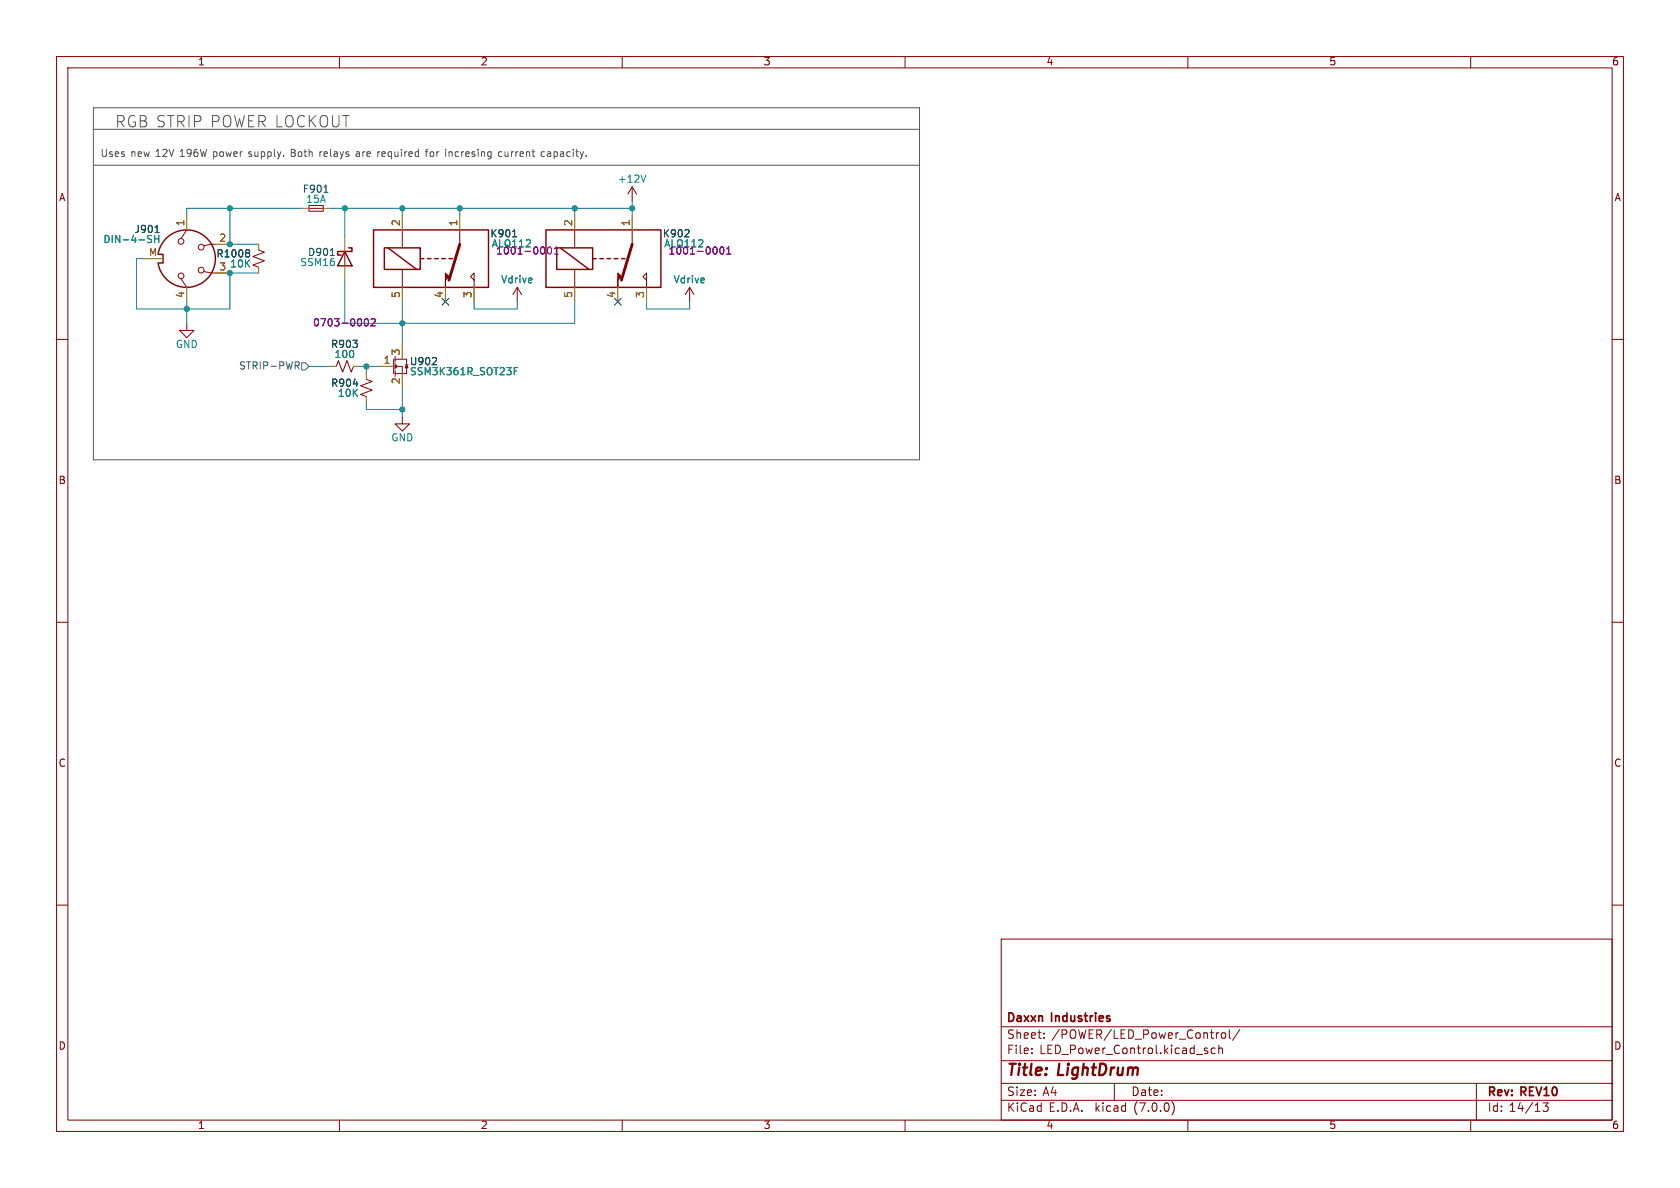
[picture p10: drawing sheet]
<svg xmlns="http://www.w3.org/2000/svg" width="297mm" height="210mm" viewBox="0 0 297 210" stroke-linecap="round" stroke-linejoin="round" font-family="sans-serif">
<g fill="none" stroke="#840000" stroke-width=".18">
<path d="M10 10h277v190h-277zM12 12h273v186h-273zM60 10v2M110 10v2M160 10v2M210 10v2M260 10v2M54.6 36.3h2.5v1h-2.5zM54.6 36.8h2.5M111.8 33l-.8 1.3M111.8 33v2.6M111.8 33l.7 1.3"/>
<path d="M10 60h2M32 49.3l1 1.5M33 57.2v1.2h1.3l-1.3 1.3-1.3-1.3h1.3M33 40.6l-1 1.6M36.1 48l1.2 .3h.8M38.1 43.2h-.8l-1.2 .2M45.7 44.2l1 .4-2 .7 2 .8-2 .8 1 .3M61 44.5v2.5M71.1 40.6v3.2M71.1 47.6v3.2M81.3 40.6v2.6M83.8 49.5l-.6-.6 .6-.6v2.5"/>
<path d="M91.4 50.8l-.7 1.3M91.4 50.8v2.5M91.4 50.8l.8 1.3M101.6 40.6v3.2M101.6 47.6v3.2M111.8 40.6v2.6M114.3 49.5l-.6-.6 .6-.6v2.5M121.9 50.8l-.7 1.3M121.9 50.8v2.5M121.9 50.8l.8 1.3M285 60h2M59.4 64.8l.4-1 .8 2 .7-2 .8 2 .4-1"/>
<path d="M64.8 67.1l1 .3-2 .8 2 .8-2 .7 1 .4M69.6 63.5v2.5M69.8 66h1.3M69.8 63.5h2.1v2.5h-.8M69.8 64.8h1.3v1.2M69.8 64.8l.3-.3v.5zM69.8 63v1M69.8 64.3v1M69.8 65.5v1M71.1 73.7v1.2h1.3l-1.3 1.3-1.3-1.3h1.3M71.6 64.5h.5M10 110h2"/>
<path d="M285 110h2M10 160h2M285 160h2M177 166h108v32h-108zM60 198v2M110 198v2M160 198v2M177 194.5h108M177 191.5h108M177 187.5h108M177 181.5h108M182.4 186.1v.2"/>
<path d="M182.4 185.3v.2M184.6 183.4v.2M184.6 182.6v.2M197 191.5v3M207.2 194.7a1.72 1.72 0 0 1 0 2.3M210 198v2M213.1 185.8h.4v.2l-.2 .3h-.3M213.1 185.3h.4M214.8 185.3h-.4l-.3 .2v.5l.2 .2h.5M215.3 182.6h.2M215.5 185.4l.2-.1h.3l.1 1M215.5 184.8v1.5"/>
<path d="M216 182.7l.2-.1 .4 .1 .1 .6-.2 .2-.3 .1-.2-.2zM217.3 182.1v1.2l.2 .3M219.2 182l-1.3 1.9M260 198v2M261 191.5v6.5M273.7 195l-.5 .5 .4 .2v.6l-.2 .2h-.4l-.2-.2"/>
<circle cx="32" cy="42.7" r=".51"/>
<circle cx="32" cy="48.8" r=".51"/>
<circle cx="35.6" cy="47.8" r=".51"/>
<circle cx="35.6" cy="43.7" r=".51"/>
</g>
<g fill="#fff" stroke="#fff" stroke-width=".18">
<path d="M66 40.6h20.4v10.2h-20.4z"/>
<path d="M96.5 40.6h20.3v10.2h-20.3z"/>
</g>
<g fill="none" stroke="#840000" stroke-width=".25">
<path d="M27.9 45a5.1 5.1 0 0 1 7.8-3.6 5.1 5.1 0 0 1 0 8.6 5.1 5.1 0 0 1-7.8-3.5M28.1 45h.7v1.5h-.7M61 44.5l1.2 2.5h-2.5zM61.6 43.8h.6v.7h-2.5v.6h.6M66 40.6h20.4v10.2h-20.4zM67.9 43.8h6.4v3.8h-6.4zM68.6 43.8l5.1 3.8M74.3 45.7h.6M75.6 45.7h.6M76.8 45.7h.7M78.1 45.7h.6M79.4 45.7h.6"/>
<path d="M96.5 40.6h20.3v10.2h-20.3zM98.4 43.8h6.4v3.8h-6.4zM99.1 43.8l5 3.8M104.8 45.7h.6M106 45.7h.7M107.3 45.7h.6M108.6 45.7h.6M109.9 45.7h.6"/>
</g>
<path d="M81.3 43.2l-1.9 6.3M111.8 43.2l-1.9 6.3" fill="none" stroke="#840000" stroke-width=".51"/>
<g fill="#840000" stroke="#840000" stroke-width=".18">
<path d="M78.7 48.3l.7 .6-.7 .6v1.3z"/>
<path d="M71.9 64.5l.2 .5h-.5z"/>
<path d="M109.2 48.3l.7 .6-.7 .6v1.3z"/>
</g>
<g fill="none" stroke="#a0a006" stroke-width=".18">
<path d="M33 38.1v2.5M53.3 36.8h1.3M57.1 36.8h1.3M71.1 38.1v2.5M81.3 38.1v2.5M101.6 38.1v2.5M111.8 38.1v2.5M25.4 45.7h3.3M33 50.8v2.5M38.1 43.2h2.5M38.1 48.3h2.5M45.7 43.2v1"/>
<path d="M45.7 47.2v1.1M61 41.9v2.6M61 47v2.5M71.1 50.8v2.5M78.7 50.8v2.5M83.8 50.8v2.5M101.6 50.8v2.5M109.2 50.8v2.5M114.3 50.8v2.5M58.4 64.8h1M62.5 64.8h1M64.8 66v1.1"/>
<path d="M64.8 70.1v1M67.3 64.8h2.3M71.1 61v2.5M71.1 66v2.6"/>
</g>
<path d="M57.3 34h.7M27.4 41.1h.7M43.9 44.2l.2 .2-.2 .3 .2 .2v.3l-.2 .2M58.4 45.2h.7M90.6 41.9h.7M121 41.9h.8M121.8 40.7v.4M76.4 64.5h.8M77.1 63.3v.4" fill="none" stroke="#005550" stroke-width=".18"/>
<path d="M64.5 56.5l.2-.2a.68 .68 0 0 1 .4 .7 .68 .68 0 0 1-.4 .6l-.2-.1-.1-.4zM65.6 56.5l.5-.2 .2 .4-.7 .9h.7M97 43.7l.1-.1a.68 .68 0 0 1 .4 .7 .68 .68 0 0 1-.4 .6 .84 .84 0 0 1-.1-1.2zM98 44.9h.7M98 44l.3-.4v1.3M127.4 43.7l.2-.1a.68 .68 0 0 1 .4 .7 .68 .68 0 0 1-.4 .6 .84 .84 0 0 1-.2-1.2zM128.5 44.9h.7M128.5 44l.3-.4v1.3" fill="none" stroke="#840084" stroke-width=".18"/>
<path d="M114.2 30.9l-.4 1.3M26.3 42.2l.4 .1 .1 .3-.2 .3h-.3M27.3 41.6v1.3M27.3 42.2h.8M28.1 41.6v1.3M90.9 65.6h.4M91.5 65h-.6v1.3" fill="none" stroke="#128875" stroke-width=".18"/>
<path d="M52.2 64h.5l.2 .2-.1 .4h-.6M52.5 64.6l.4 .6M53.3 64.1h.7l.6 .7-.6 .6h-.7z" fill="none" stroke="#345372" stroke-width=".18"/>
<path d="M16.5 19.1h146.1v62.2h-146.1zM16.5 29.2h146.1M16.5 22.9h146.1M56.6 26.8v.9M56.7 26.9l-.1 .2M63.4 26.8l-.4 .1M63.4 27.2h-.3l-.2 .2 .1 .2 .4 .1M67.2 26.8l-.4 .3M75.2 26.8h.5M75.7 26.4l-.3 .2v1.1M88.7 26.9l-.3-.1-.3 .3 .1 .5h.5M96.3 26.9l-.4-.1-.2 .3 .1 .5h.5" fill="none" stroke="#565656" stroke-width=".18"/>
<g fill="none" stroke="#0a73a0" stroke-width=".18">
<path d="M40.6 36.8v6.4h5.1M53.3 36.8h-20.3v1.3M58.4 36.8h53.4M61 36.8v5.1M71.1 36.8v1.3M81.3 36.8v1.3M101.6 36.8v1.3M111.8 35.6v2.5M25.4 45.7h-1.3v8.9h16.5v-6.3h5.1M33 53.3v3.9M61 49.5v7.7h40.6v-3.9M71.1 53.3v7.7"/>
<path d="M83.8 53.3v1.3h7.6v-1.3M114.3 53.3v1.3h7.6v-1.3M54.6 64.8h3.8M63.5 64.8h3.8M64.8 71.1v1.3h6.3M64.8 64.8v1.2M71.1 68.6v5.1"/>
</g>
<path d="M78.1 52.7l1.2 1.2M79.3 52.7l-1.2 1.2M108.6 52.7l1.2 1.2M109.8 52.7l-1.2 1.2" fill="none" stroke="#000084" stroke-width=".18"/>
<g fill="#028f99" stroke="#028f99" stroke-width=".18">
<circle cx="61" cy="36.8" r=".46"/>
<circle cx="71.1" cy="57.2" r=".46"/>
<circle cx="81.3" cy="36.8" r=".46"/>
<circle cx="71.1" cy="36.8" r=".46"/>
<circle cx="40.6" cy="43.2" r=".46"/>
<circle cx="40.6" cy="36.8" r=".46"/>
<circle cx="64.8" cy="64.8" r=".46"/>
<circle cx="33" cy="54.6" r=".46"/>
<circle cx="71.1" cy="72.4" r=".46"/>
<circle cx="40.6" cy="48.3" r=".46"/>
<circle cx="111.8" cy="36.8" r=".46"/>
<circle cx="101.6" cy="36.8" r=".46"/>
</g>
<text font-size="2.8" fill="#565656" x="20.3" y="22.9">RGB STRIP POWER LOCKOUT</text>
<g font-size="2.8" fill="#840000">
<text x="178" y="190.8">Title:</text>
<text x="187.1" y="190.8">LightDrum</text>
</g>
<g font-size="2.1" fill="#840000">
<text x="178" y="183.9">Sheet:</text>
<text x="178" y="181.1">Daxxn</text>
<text x="185.9" y="183.9">/POWER/LED_Power_Control/</text>
<text x="186" y="181.1">Industries</text>
<text x="178" y="186.6">File:</text>
<text x="183.8" y="186.6">LED_Power_Control.kicad_sch</text>
<text x="178" y="196.8">KiCad</text>
<text x="178" y="194">Size:</text>
<text x="184.3" y="194">A4</text>
<text x="185.4" y="196.8">E.D.A.</text>
<text x="193.7" y="196.8">kicad</text>
<text x="200" y="194">Date:</text>
<text x="200.6" y="196.8">(7.0.0)</text>
<text x="263" y="194.2">Rev:</text>
<text x="263" y="196.8">Id: 14/13</text>
<text x="269" y="194.2">REV10</text>
</g>
<g font-size="1.8" fill="#840000">
<text x="35" y="11.8">1</text>
<text x="85" y="11.8">2</text>
<text x="135" y="11.8">3</text>
<text x="185" y="11.8">4</text>
<text x="235" y="11.8">5</text>
<text x="285" y="11.8">6</text>
<text x="10.4" y="35.8">A</text>
<text x="285.4" y="35.8">A</text>
<text x="10.3" y="85.8">B</text>
<text x="285.3" y="85.8">B</text>
<text x="10.3" y="135.8">C</text>
<text x="285.3" y="135.8">C</text>
<text x="10.3" y="185.8">D</text>
<text x="285.3" y="185.8">D</text>
<text x="35" y="199.8">1</text>
<text x="85" y="199.8">2</text>
<text x="135" y="199.8">3</text>
<text x="185" y="199.8">4</text>
<text x="235" y="199.8">5</text>
<text x="285" y="199.8">6</text>
</g>
<g font-size="1.8" fill="#565656">
<text x="17.8" y="27.9">Uses</text>
<text x="23.1" y="27.9">new 12V</text>
<text x="32" y="27.9">196W</text>
<text x="38" y="27.9">power</text>
<text x="44.4" y="27.9">supply.</text>
<text x="52" y="27.9">Both</text>
<text x="57.1" y="27.9">relays</text>
<text x="63.7" y="27.9">are</text>
<text x="67.6" y="27.9">required</text>
<text x="76.3" y="27.9">for</text>
<text x="79.9" y="27.9">incresing</text>
<text x="89.4" y="27.9">current</text>
<text x="97.1" y="27.9">capacity.</text>
</g>
<g font-size="1.8" fill="#005550">
<text x="53.5" y="34.4">F901</text>
<text x="38.2" y="45.8">R1008</text>
<text x="58.4" y="61.8">R903</text>
<text x="58.5" y="68.6">R904</text>
</g>
<g font-size="1.8" fill="#128875">
<text x="109.2" y="32.6">+12V</text>
<text x="23.7" y="41.5">J901</text>
<text x="54.1" y="36.1">15A</text>
<text x="18.2" y="43.2">DIN-4-SH</text>
<text x="40.6" y="47.6">10K</text>
<text x="53" y="47.3">SSM16</text>
<text x="54.4" y="45.5">D901</text>
<text x="86.6" y="42.2">K901</text>
<text x="117.1" y="42.2">K902</text>
<text x="88.5" y="50.4">Vdrive</text>
<text x="119" y="50.4">Vdrive</text>
<text x="31" y="61.8">GND</text>
<text x="59.1" y="63.6">100</text>
<text x="72.4" y="64.8">U902</text>
<text x="59.7" y="70.4">10K</text>
<text x="72.4" y="66.6">SSM3K361R_SOT23F</text>
<text x="69.1" y="78.3">GND</text>
</g>
<g font-size="1.8" fill="#8c5a0a">
<text x="32.8" y="40" transform="rotate(-90 32.8 40)">1</text>
<text x="70.9" y="40" transform="rotate(-90 70.9 40)">2</text>
<text x="81" y="40" transform="rotate(-90 81 40)">1</text>
<text x="101.3" y="40" transform="rotate(-90 101.3 40)">2</text>
<text x="111.5" y="40" transform="rotate(-90 111.5 40)">1</text>
<text x="26.3" y="45.5">M</text>
<text x="38.7" y="42.9">2</text>
<text x="32.8" y="52.7" transform="rotate(-90 32.8 52.7)">4</text>
<text x="38.7" y="48">3</text>
<text x="70.9" y="52.7" transform="rotate(-90 70.9 52.7)">5</text>
<text x="78.5" y="52.7" transform="rotate(-90 78.5 52.7)">4</text>
<text x="83.6" y="52.7" transform="rotate(-90 83.6 52.7)">3</text>
<text x="101.3" y="52.7" transform="rotate(-90 101.3 52.7)">5</text>
<text x="109" y="52.7" transform="rotate(-90 109 52.7)">4</text>
<text x="114" y="52.7" transform="rotate(-90 114 52.7)">3</text>
<text x="67.8" y="64.5">1</text>
<text x="70.9" y="62.9" transform="rotate(-90 70.9 62.9)">3</text>
<text x="70.9" y="68" transform="rotate(-90 70.9 68)">2</text>
</g>
<g font-size="1.8" fill="#840084">
<text x="86.9" y="44">ALQ112</text>
<text x="87.6" y="45.3">1001-0001</text>
<text x="117.4" y="44">ALQ112</text>
<text x="118.1" y="45.3">1001-0001</text>
<text x="55.3" y="58">0703-0002</text>
</g>
<text font-size="1.8" fill="#345372" x="42.1" y="65.6">STRIP-PWR</text>
</svg>
